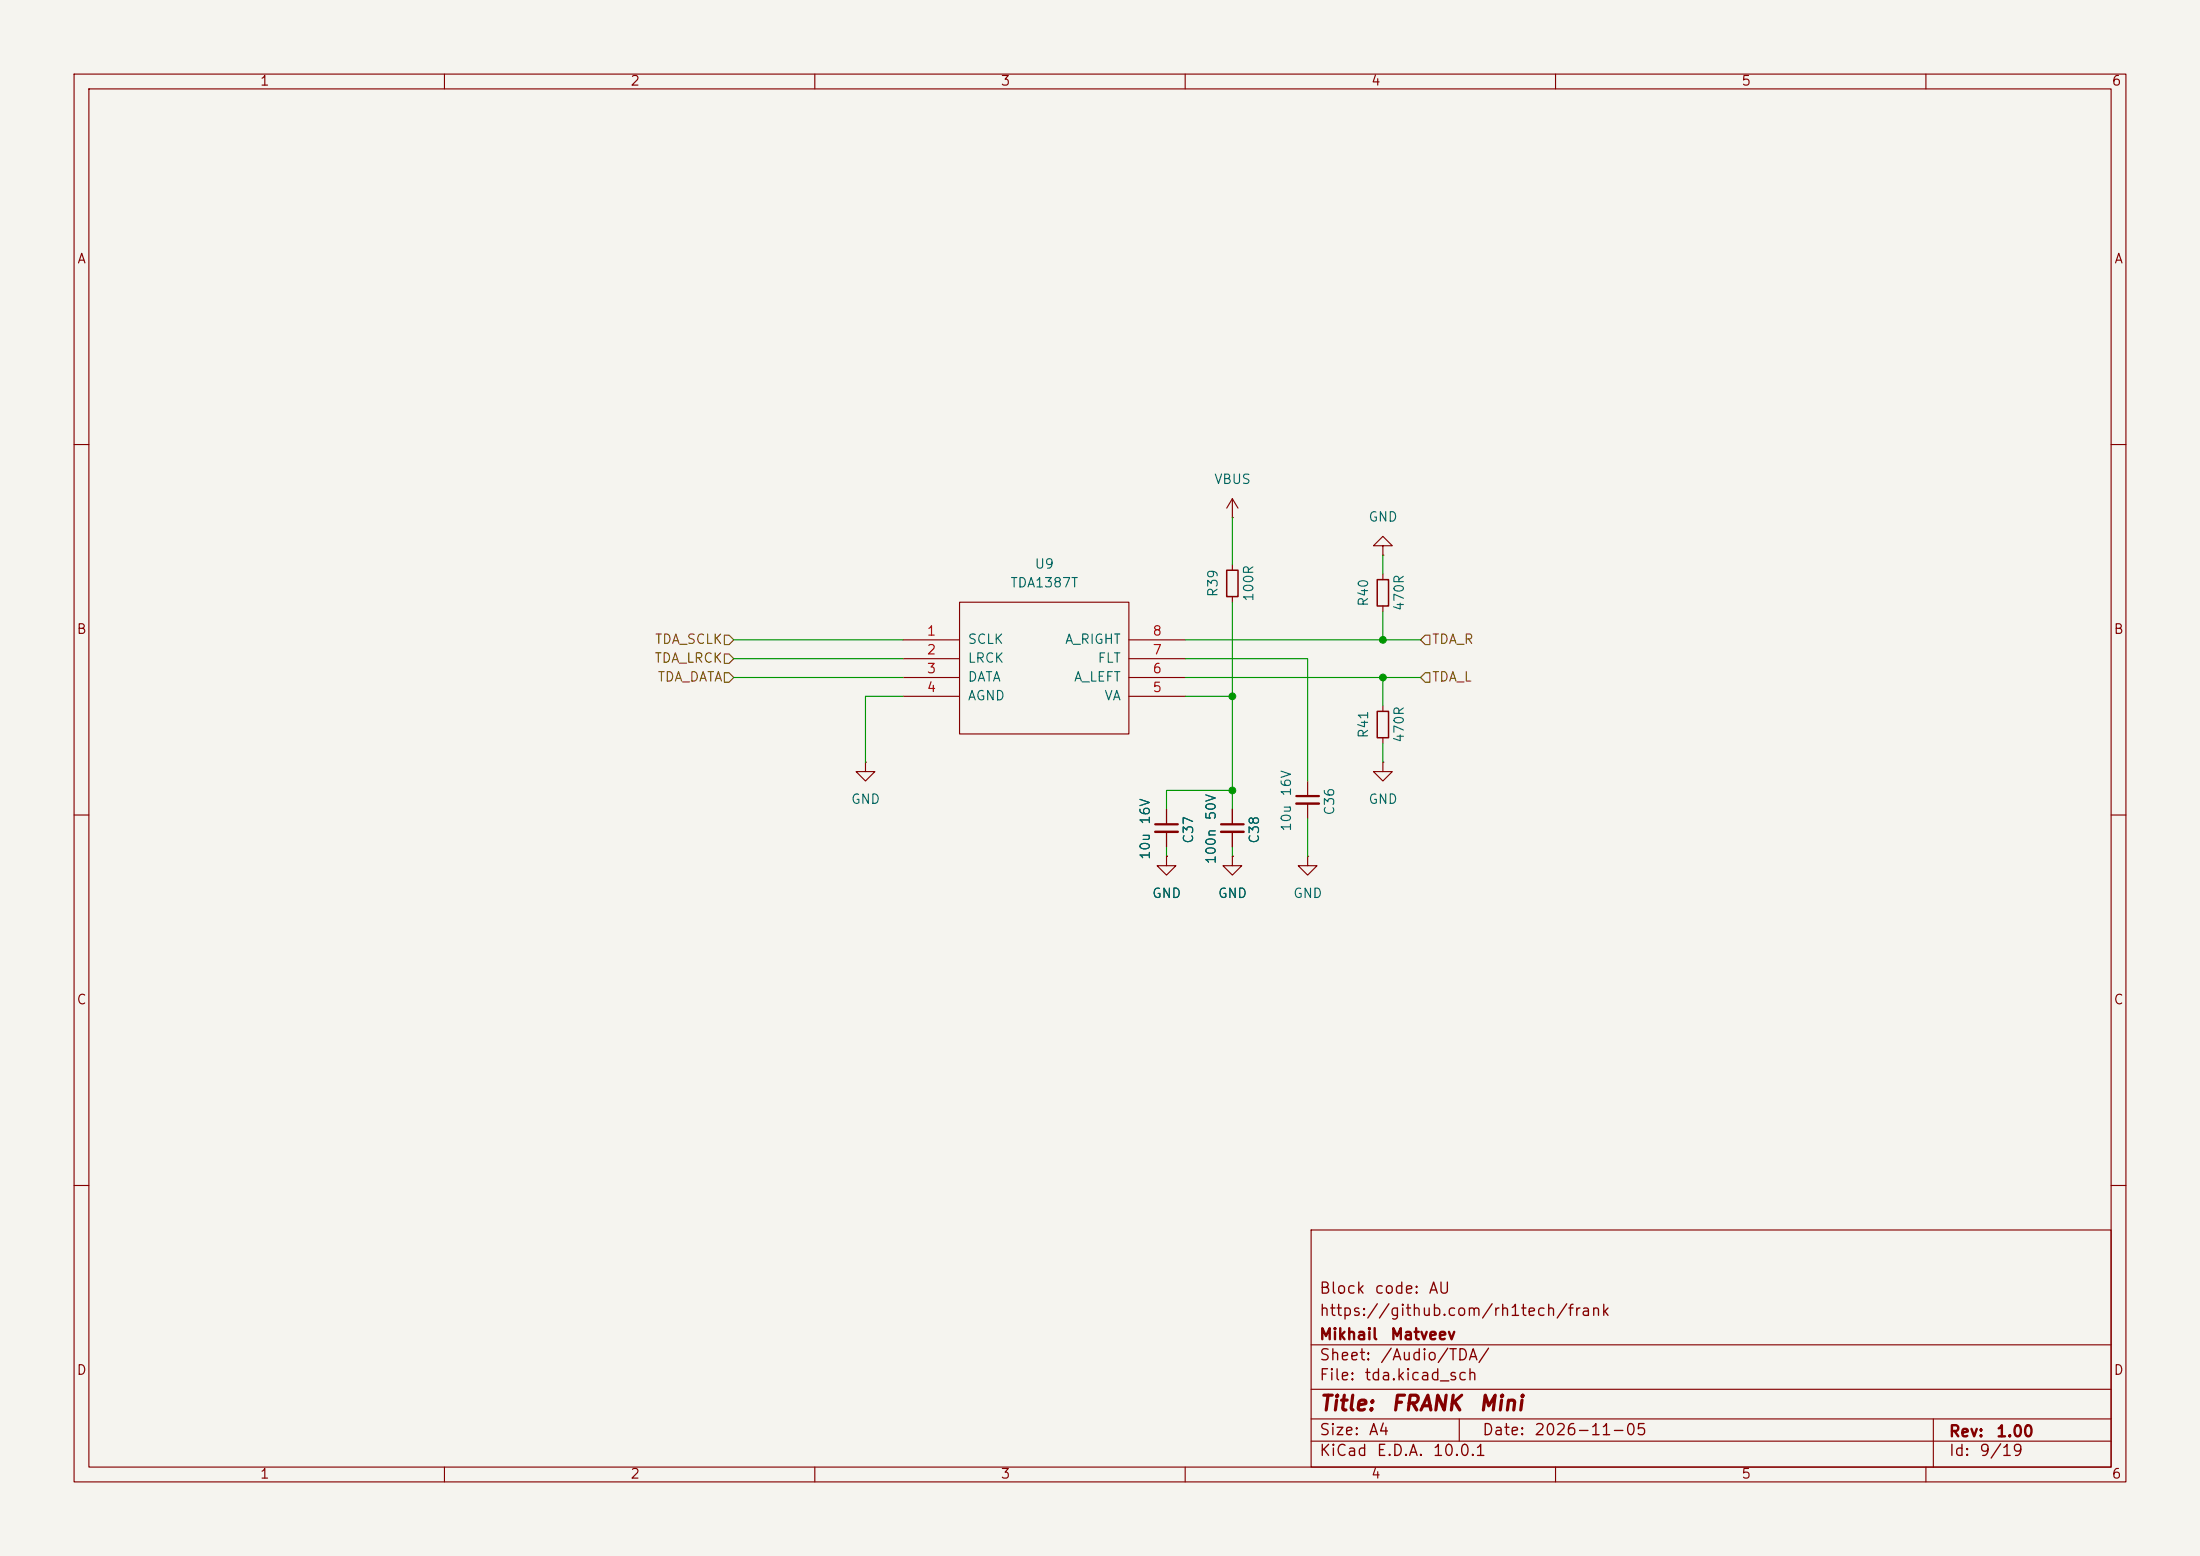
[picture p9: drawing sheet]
<svg xmlns="http://www.w3.org/2000/svg" width="297mm" height="210mm" viewBox="0 0 297 210" stroke-linecap="round" stroke-linejoin="round" font-family="sans-serif">
<path d="M0 0h297v210h-297z" fill="#f5f4ef" stroke="#f5f4ef" stroke-width=".14"/>
<g fill="none" stroke="#840000" stroke-width=".15">
<path d="M10 10h277v190h-277zM12 12h273v186h-273zM60 10v2M110 10v2M160 10v2M210 10v2M260 10v2M10 60h2M166.4 69.9h.1M166.4 67.3l-.8 1.3M166.4 67.3l.7 1.3M166.4 67.3v2.6"/>
<path d="M166.4 76.2v.8M186.7 73.7h1.3l-1.3-1.3-1.3 1.3h1.3v1.2M186.7 74.9h.1M186.7 77.5v.7M285 60h2M121.9 86.4h7.6M121.9 88.9h7.6M121.9 91.4h7.6M121.9 94h7.6M129.5 81.3h22.9v17.8h-22.9zM152.4 86.4h7.6M152.4 88.9h7.6"/>
<path d="M152.4 91.4h7.6M152.4 94h7.6M166.4 80.5v.8M186.7 81.8v.8M186.7 95.3v.7M186.7 99.6v.7M10 110h2M116.8 102.9v1.2h1.3l-1.3 1.3-1.2-1.3h1.2M116.8 102.9h.1M157.5 115.6v1.2h1.2l-1.2 1.3-1.3-1.3h1.3M157.5 115.6h.1M157.5 109.2v2.1"/>
<path d="M157.5 112.3v2M166.4 115.6v1.2h1.2l-1.2 1.3-1.3-1.3h1.3M166.4 115.6h.1M166.4 109.2v2.1M166.4 112.3v2M176.5 115.6v1.2h1.3l-1.3 1.3-1.2-1.3h1.2M176.5 115.6h.1M176.5 105.4v2M176.5 108.5v2M186.7 102.9v1.2h1.3l-1.3 1.3-1.3-1.3h1.3M186.7 102.9h.1M285 110h2"/>
<path d="M10 160h2M177 166h108v32h-108zM285 160h2M60 198v2M110 198v2M160 198v2M177 194.5h108M177 191.5h108M177 187.5h108M177 181.5h108M197 191.5v3M210 198v2"/>
<path d="M260 198v2M261 191.5v6.5"/>
</g>
<path d="M165.6 77h1.5v3.5h-1.5zM185.9 78.2h1.6v3.6h-1.6zM185.9 96h1.6v3.6h-1.6z" fill="none" stroke="#840000" stroke-width=".2"/>
<path d="M156 111.3h3M164.8 111.3h3.1M175 107.4h3.1" fill="none" stroke="#840000" stroke-width=".3"/>
<path d="M156 112.3h3M164.8 112.3h3.1M175 108.5h3.1" fill="none" stroke="#840000" stroke-width=".33"/>
<path d="M97.8 85.7h.6l.7 .7-.7 .6h-.6zM97.8 90.8h.6l.7 .6-.7 .7h-.6zM97.8 88.3h.6l.7 .6-.7 .6h-.6zM192.4 85.7h.6v1.3h-.6l-.6-.6zM192.4 90.8h.6v1.3h-.6l-.6-.7z" fill="none" stroke="#725600" stroke-width=".15"/>
<g fill="none" stroke="#009600" stroke-width=".15">
<path d="M166.4 69.9v6.3M186.7 74.9v2.6M99.1 91.4h22.8M99.1 86.4h22.8M99.1 88.9h22.8M121.9 94h-5.1v8.9M160 88.9h16.5v16.5M160 91.4h31.8M160 86.4h31.8M160 94h6.4M166.4 81.3v27.9M186.7 82.6v3.8"/>
<path d="M186.7 91.4v3.9M157.5 114.3v1.3M166.4 114.3v1.3M166.4 106.7h-8.9v2.5M176.5 110.5v5.1M186.7 100.3v2.6"/>
</g>
<g fill="#009600" stroke="#009600" stroke-width=".14">
<circle cx="186.7" cy="91.4" r=".46"/>
<circle cx="186.7" cy="86.4" r=".46"/>
<circle cx="166.4" cy="106.7" r=".46"/>
<circle cx="166.4" cy="94" r=".46"/>
</g>
<g font-size="2" fill="#840000">
<text x="178" y="190.9">Title:</text>
<text x="187.7" y="190.9">FRANK</text>
<text x="199.5" y="190.9">Mini</text>
</g>
<g font-size="1.5" fill="#840000">
<text x="178" y="178">https://github.com/rh1tech/frank</text>
<text x="178" y="175">Block</text>
<text x="185.4" y="175">code:</text>
<text x="192.7" y="175">AU</text>
<text x="178" y="184">Sheet:</text>
<text x="178" y="181.2">Mikhail</text>
<text x="186.2" y="184">/Audio/TDA/</text>
<text x="187.6" y="181.2">Matveev</text>
<text x="178" y="186.7">File:</text>
<text x="184.1" y="186.7">tda.kicad_sch</text>
<text x="178" y="196.9">KiCad</text>
<text x="178" y="194.1">Size:</text>
<text x="184.7" y="194.1">A4</text>
<text x="185.7" y="196.9">E.D.A.</text>
<text x="193.3" y="196.9">10.0.1</text>
<text x="200" y="194.1">Date:</text>
<text x="207" y="194.1">2026-11-05</text>
<text x="263" y="194.3">Rev:</text>
<text x="263" y="196.9">Id:</text>
<text x="267.1" y="196.9">9/19</text>
<text x="269.4" y="194.3">1.00</text>
</g>
<g font-size="1.3" fill="#840000">
<text x="35" y="11.9">1</text>
<text x="85" y="11.9">2</text>
<text x="135" y="11.9">3</text>
<text x="185" y="11.9">4</text>
<text x="235" y="11.9">5</text>
<text x="285" y="11.9">6</text>
<text x="10.3" y="35.9">A</text>
<text x="285.3" y="35.9">A</text>
<text x="10.3" y="85.9">B</text>
<text x="285.3" y="85.9">B</text>
<text x="10.3" y="135.9">C</text>
<text x="285.3" y="135.9">C</text>
<text x="10.3" y="185.9">D</text>
<text x="285.3" y="185.9">D</text>
<text x="35" y="199.9">1</text>
<text x="85" y="199.9">2</text>
<text x="135" y="199.9">3</text>
<text x="185" y="199.9">4</text>
<text x="235" y="199.9">5</text>
<text x="285" y="199.9">6</text>
</g>
<g font-size="1.3" fill="#006464">
<text x="163.8" y="65.6">VBUS</text>
<text x="184.7" y="70.7">GND</text>
<text x="139.6" y="77.1">U9</text>
<text x="136.3" y="79.6">TDA1387T</text>
<text x="164.7" y="80.7" transform="rotate(-90 164.7 80.7)">R39</text>
<text x="169.5" y="81.3" transform="rotate(-90 169.5 81.3)">100R</text>
<text x="185" y="82" transform="rotate(-90 185 82)">R40</text>
<text x="189.8" y="82.6" transform="rotate(-90 189.8 82.6)">470R</text>
<text x="130.6" y="87.2">SCLK</text>
<text x="130.6" y="89.8">LRCK</text>
<text x="143.7" y="87.2">A_RIGHT</text>
<text x="148.1" y="89.8">FLT</text>
<text x="130.6" y="92.3">DATA</text>
<text x="130.6" y="94.8">AGND</text>
<text x="144.9" y="92.3">A_LEFT</text>
<text x="149" y="94.8">VA</text>
<text x="185" y="99.7" transform="rotate(-90 185 99.7)">R41</text>
<text x="189.8" y="100.3" transform="rotate(-90 189.8 100.3)">470R</text>
<text x="174.6" y="107.6" transform="rotate(-90 174.6 107.6)">16V</text>
<text x="114.8" y="108.8">GND</text>
<text x="155.5" y="111.4" transform="rotate(-90 155.5 111.4)">16V</text>
<text x="161.4" y="114" transform="rotate(-90 161.4 114)">C37</text>
<text x="164.4" y="110.8" transform="rotate(-90 164.4 110.8)">50V</text>
<text x="170.3" y="114" transform="rotate(-90 170.3 114)">C38</text>
<text x="174.6" y="112.3" transform="rotate(-90 174.6 112.3)">10u</text>
<text x="180.4" y="110.2" transform="rotate(-90 180.4 110.2)">C36</text>
<text x="184.7" y="108.8">GND</text>
<text x="155.5" y="116.1" transform="rotate(-90 155.5 116.1)">10u</text>
<text x="164.4" y="116.7" transform="rotate(-90 164.4 116.7)">100n</text>
<text x="155.4" y="121.5">GND</text>
<text x="164.3" y="121.5">GND</text>
<text x="174.5" y="121.5">GND</text>
</g>
<g font-size="1.3" fill="#725600">
<text x="88.3" y="89.8">TDA_LRCK</text>
<text x="88.3" y="87.2">TDA_SCLK</text>
<text x="193.2" y="87.2">TDA_R</text>
<text x="88.7" y="92.3">TDA_DATA</text>
<text x="193.2" y="92.3">TDA_L</text>
</g>
<g font-size="1.3" fill="#a90000">
<text x="125" y="86.1">1</text>
<text x="125" y="88.6">2</text>
<text x="155.5" y="88.6">7</text>
<text x="155.5" y="86.1">8</text>
<text x="125" y="91.2">3</text>
<text x="125" y="93.7">4</text>
<text x="155.5" y="93.7">5</text>
<text x="155.5" y="91.2">6</text>
</g>
</svg>
